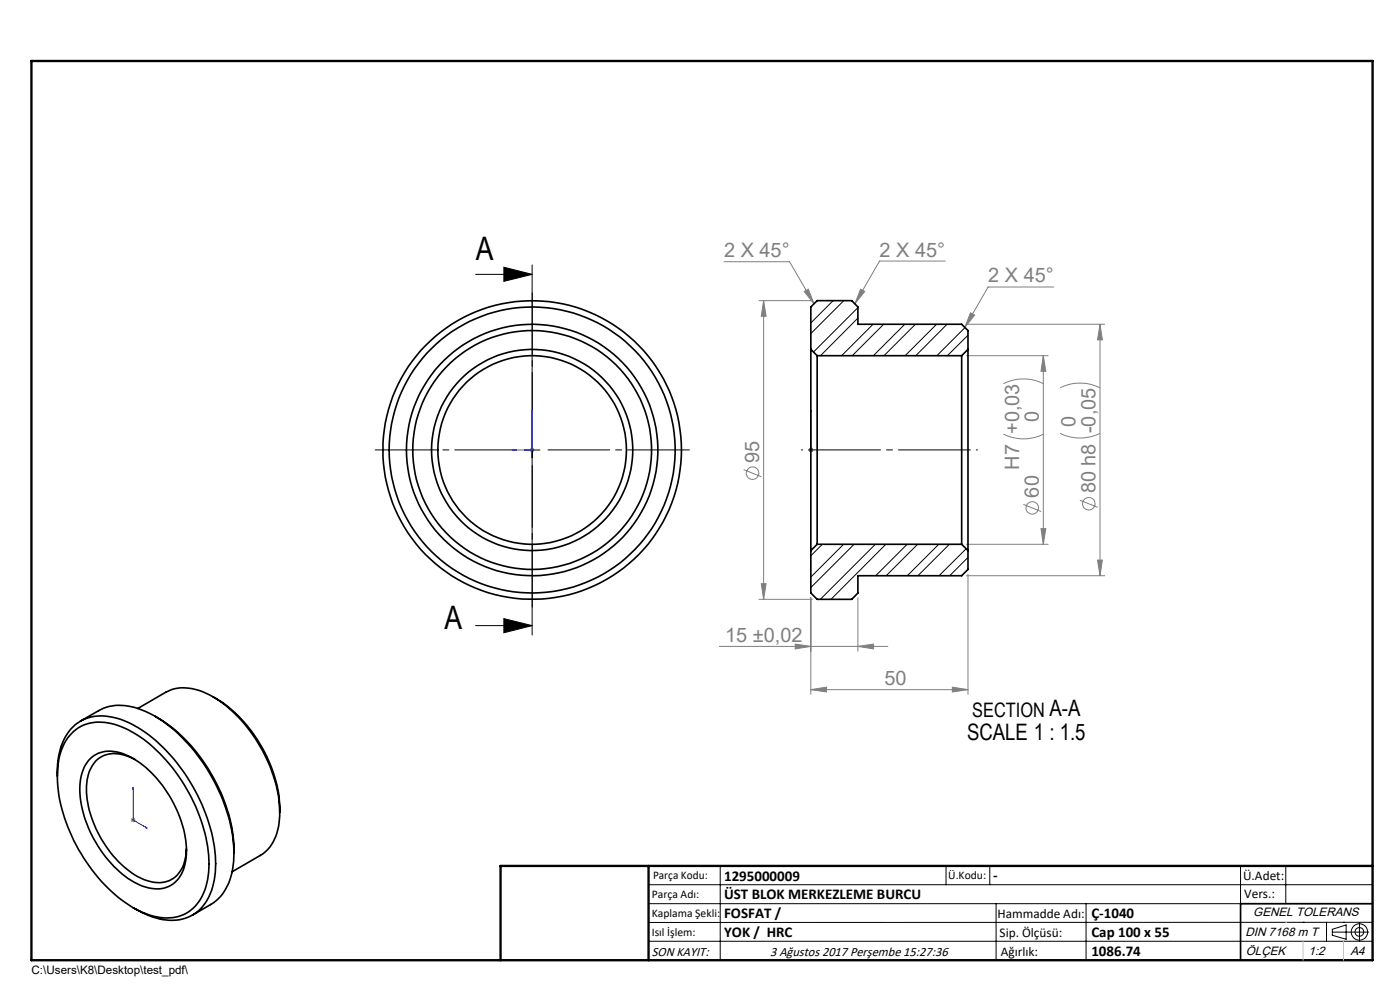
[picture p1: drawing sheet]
<svg xmlns="http://www.w3.org/2000/svg" width="297mm" height="210mm" viewBox="0 0 297 210" stroke-linecap="round" stroke-linejoin="round" font-family="sans-serif">
<g fill="none" stroke="#808080" stroke-width=".21">
<path d="M153.6 55.5h13.9l5.2 8.9M200.5 55.4h-13.9l-5.2 9M161 63.8h11.3M162 63.8v63.3M162 63.8l.5 3.3h-1zM170.6 61.8l.9-.5 1.2 3.1zM182.6 61.3l.8 .5-2 2.6zM205 75.5h17.4M205 68.8h29.4M205.9 66.3l.9 .5-2.1 2.7zM221.3 75.5v40M221.3 75.5l.6 3.3h-1.1z"/>
<path d="M223.6 60.9h-14l-4.9 8.6M233.4 68.8v53.3M233.4 68.8l.5 3.3h-1.1zM112.4 95.5h1M112.5 95.1l.7 .7M112.9 95v.9M113.2 95.1l-.7 .7M157.8 99.6l3.7 1.5M171.5 95.5h1M171.7 95.1l.7 .7M172 95v.9M172.4 95.1l-.7 .7"/>
<path d="M212.9 92.1a9.6 9.6 0 0 0 8.4 0M212.9 81.4a9.6 9.6 0 0 1 8.4 0M224.9 91.9a9.6 9.6 0 0 0 8.5 0M224.9 82.3a9.6 9.6 0 0 1 8.5 0M205 115.5h17.4M217.1 107l3.8 1.5M220.8 112.1h1.1l-.6 3.4zM229.1 106.1l3.8 1.5M232.8 118.8h1.1l-.5 3.3zM152.6 137.1h35.7M161 127.1h11.3M161.5 123.8h1l-.5 3.3z"/>
<path d="M168.7 136.6l3.3 .5-3.3 .5zM172 126.8v20.5M182 137.1l3.3-.5v1zM182 126.8v11.3M205 122.1h29.4M205.4 121.8v25.5M172 146.3l3.3-.5v1zM172 146.3h33.4M202 145.8l3.4 .5-3.4 .5zM27.7 173.9h1.1M27.9 173.6l.7 .7M28.3 173.5v.9"/>
<path d="M28.6 173.6l-.7 .7"/>
<circle cx="159.6" cy="100.4" r="1.32"/>
<circle cx="219" cy="107.7" r="1.32"/>
<circle cx="231" cy="106.9" r="1.32"/>
</g>
<g fill="none" stroke="#000" stroke-width=".21">
<path d="M100.9 58.2h12M106.9 56.7l6 1.5-6 1.5zM112.9 56.2v78.5M111.2 95.5h3.3M100.9 132.7h12M106.9 131.2l6 1.5-6 1.5zM137.6 187.7h153.6M137.6 191.7h153.6M137.6 199.7h153.6M152.8 183.7v20M200.7 183.7v4M210 183.7v4"/>
<path d="M211.3 191.7v12M230.4 191.7v12M263.2 183.7v20M272.8 183.7v8M276.4 195.6h.1M281.4 195.6v4.1M282.6 197.7h7.8M282.6 197.1l3-.9v3l-3-.8zM285 195.6h.1M288.4 195.8v3.8M291.2 195.6l-153.6 .1"/>
<circle cx="288.4" cy="197.7" r="1.74"/>
<circle cx="288.4" cy="197.7" r=".93"/>
</g>
<path d="M108.7 95.5l.4-.2v.3zM112.9 87l.1 .4h-.2zM112.9 87v8.5h-4.2M172 95.3v.3zM172 87v.4v-.4M172 95.5h.1M172 87v8.5M28.3 167v6.9l2.9 1.8M28.3 167v.4l-.1-.1zM30.9 175.4l.3 .3-.3-.1z" fill="none" stroke="#00f" stroke-width=".21"/>
<path d="M170 95.4h37.4" fill="none" stroke="#000" stroke-width=".21" stroke-dasharray="15.2 1.3 1.3 1.3" stroke-dashoffset="-1.5"/>
<path d="M109.6 95.4h-30M112.9 92.1v-30M112.9 98.8v30M116.2 95.4h30" fill="none" stroke="#000" stroke-width=".21" stroke-dasharray="15.2 1.3 1.3 1.3" stroke-dashoffset="2.1"/>
<path d="M106.2 203.7h185" fill="none" stroke="#000" stroke-width=".25"/>
<path d="M291.2 191.7h-28v12" fill="none" stroke="#000" stroke-width=".35"/>
<path d="M6.7 12.9h284.5v190.8h-284.5zM137.6 183.7v20M291.2 183.7h-185v20" fill="none" stroke="#000" stroke-width=".5"/>
<path d="M272.8 195.6h.1M276.4 199.7v4M285 199.7v4" fill="none" stroke="#c0c0c0" stroke-width=".21"/>
<path d="M106.9 56.7l6 1.5-6 1.5zM106.9 131.2l6 1.5-6 1.5z" fill="#000"/>
<g fill="#00f">
<path d="M108.7 95.5l.4 .1v-.3zM112.9 87l-.1 .4h.2z"/>
<path d="M30.9 175.4l.3 .3-.3-.1zM28.3 167v.4l-.1-.1z"/>
<path d="M172 95.3v.3zM172 87v.4zM172 95.3v.3zM172 87v.4z"/>
</g>
<g fill="#808080">
<path d="M202 145.8l3.4 .5-3.4 .5zM172 146.3l3.3-.5v1zM182 137.1l3.3-.5v1zM168.7 136.6l3.3 .5-3.3 .5z"/>
<path d="M170.6 61.8l.9-.5 1.2 3.1zM182.6 61.3l.8 .5-2 2.6zM205.9 66.3l.9 .5-2.1 2.7z"/>
<path d="M221.3 75.5l.6 3.3h-1.1zM220.8 112.1h1.1l-.6 3.4zM233.4 68.8l.5 3.3h-1.1zM232.8 118.8h1.1l-.5 3.3zM162 63.8l.5 3.3h-1zM161.5 123.8h1l-.5 3.3z"/>
</g>
<g fill="none" stroke="#000" stroke-width=".35">
<path d="M172 74.1v42.7M172 74.1v-9l1.4-1.3h7.3l1.3 1.3v3.7h22l1.4 1.3v4M172 74.1l1.4 1.4M173.4 75.5v40M173.4 75.5h30.6M204 75.5v40M205.4 74.1v42.7M205.4 74.1l-1.4 1.4M172 116.8v9l1.4 1.3h7.3l1.3-1.3v-3.7h22l1.4-1.3v-4M173.4 115.5l-1.4 1.3M173.4 115.5h30.6M204 115.5l1.4 1.3"/>
<path d="M15.2 155.5a9 9 0 0 1 9.9-1.6 29.5 29.5 0 0 1 14.4 13.4 30.4 30.4 0 0 1 4.7 18.4 10 10 0 0 1-5.2 8.3 11 11 0 0 1-9.4-.8 32.8 32.8 0 0 1-14.4-15.8 26.8 26.8 0 0 1-2.5-17.1 10 10 0 0 1 2.5-4.8zM17.1 153l3.9-2.3a11.3 11.3 0 0 1 10.7 .6 34.5 34.5 0 0 1 14.2 15.3 33 33 0 0 1 3.7 14.4M29.2 150.3l6-3.5a9.2 9.2 0 0 1 8.4 .2 28.9 28.9 0 0 1 13.3 14.8 26.5 26.5 0 0 1 2.4 10.5M32.8 151.9a35.1 35.1 0 0 1 15.4 19.9 27.6 27.6 0 0 1 1.4 9.2M45.2 147.8a29.6 29.6 0 0 1 13.7 19.5l.4 3.4v1.6M12.2 164.7a13.8 13.8 0 0 1 3.3-10.5 9.1 9.1 0 0 1 9.3-1.8 26.9 26.9 0 0 1 13.2 10 36.6 36.6 0 0 1 7.8 20.8 12.9 12.9 0 0 1-3.8 10.1 10 10 0 0 1-10.4 .9l-3.4-1.7M18.8 161.3a6.5 6.5 0 0 1 7.7-1.3 23.1 23.1 0 0 1 11.4 12.6 17.4 17.4 0 0 1 1 11.8 6 6 0 0 1-8 3.8 19.4 19.4 0 0 1-10-8.6 22.5 22.5 0 0 1-3.9-13.9 8.8 8.8 0 0 1 1.8-4.4zM28.6 161.1a7 7 0 0 0-7.9-.1 7.9 7.9 0 0 0-2.4 6.4 23.3 23.3 0 0 0 10.9 18.6 7.3 7.3 0 0 0 7.6 .3 7.3 7.3 0 0 0 2.7-6.3M59.3 172.3a10.3 10.3 0 0 1-3.7 8.9l-6.4 3.7M49.6 181a12.9 12.9 0 0 1-3.7 10.1l-5.1 3"/>
<circle cx="112.9" cy="95.5" r="21.3"/>
<circle cx="112.9" cy="95.5" r="20"/>
<circle cx="112.9" cy="95.5" r="25.3"/>
<circle cx="112.9" cy="95.5" r="30.3"/>
<circle cx="112.9" cy="95.5" r="26.7"/>
<circle cx="112.9" cy="95.5" r="31.7"/>
</g>
<g fill="none" stroke="#000" stroke-width=".21">
<path d="M176.7 63.8l-4.7 4.7M179 63.8l-7 7M182 65.3l-9.4 9.4M182 67.5l-7.9 8M185.2 68.8l-6.7 6.7M187.5 68.8l-6.7 6.7M191.9 68.8l-6.6 6.7M194.2 68.8l-6.7 6.7M198.7 68.8l-6.7 6.7M200.9 68.8l-6.6 6.7M204.7 69.5l-5.9 6M205.4 71.1l-4.4 4.4"/>
<path d="M174.4 115.5l-2.4 2.4M179 115.5l-7 6.9M181.2 115.5l-9.2 9.1M185.7 115.5l-11.7 11.6M187.9 115.5l-11.6 11.6M192.4 115.5l-6.6 6.6M194.7 115.5l-6.7 6.6M199.1 115.5l-6.6 6.6M201.4 115.5l-6.7 6.6M205 116.4l-5.8 5.7M205.4 118.2l-3.9 3.9"/>
</g>
<g font-size="6.9">
<text x="100.9" y="55.1">A</text>
<text x="94.3" y="133.5">A</text>
</g>
<text font-size="4.8" x="205.2" y="157">SCALE 1 : 1.5</text>
<g font-size="4.2" fill="#808080">
<text x="153.6" y="54.5">2 X 45°</text>
<text x="186.6" y="54.4">2 X 45°</text>
<text x="209.6" y="59.9">2 X 45°</text>
<text x="220.4" y="89.6" transform="rotate(-90 220.4 89.6)">0</text>
<text x="228.2" y="90.5" transform="rotate(-90 228.2 90.5)">0</text>
<text x="161.1" y="98.2" transform="rotate(-90 161.1 98.2)">95</text>
<text x="216.2" y="99.7" transform="rotate(-90 216.2 99.7)">H7 +0,03</text>
<text x="220.4" y="105.5" transform="rotate(-90 220.4 105.5)">60</text>
<text x="232.4" y="104.7" transform="rotate(-90 232.4 104.7)">80 h8 -0,05</text>
<text x="153.8" y="136.2">15 ±0,02</text>
<text x="187.6" y="145.3">50</text>
</g>
<text font-size="4.2" x="206.2" y="152">SECTION A-A</text>
<g font-size="3.2">
<text x="153.6" y="186.8">1295000009</text>
<text x="153.6" y="190.8">ÜST BLOK MERKEZLEME BURCU</text>
<text x="210.7" y="186.6">-</text>
<text x="153.6" y="194.8">FOSFAT /</text>
<text x="231.5" y="194.8">Ç-1040</text>
<text x="153.6" y="198.8">YOK / HRC</text>
<text x="231.5" y="198.7">Cap 100 x 55</text>
<text x="231.5" y="202.8">1086.74</text>
</g>
<g font-size="2.8">
<text x="263.7" y="186.7">Ü.Adet:</text>
<text x="263.9" y="190.5">Vers.:</text>
<text x="211.6" y="194.8">Hammadde Adı:</text>
<text x="138.3" y="202.8">SON KAYIT:</text>
<text x="163.4" y="202.8">3 Ağustos 2017 Perşembe 15:27:36</text>
<text x="212.1" y="198.7">Sip. Ölçüsü:</text>
<text x="212.3" y="202.7">Ağırlık:</text>
</g>
<g font-size="2.6">
<text x="265.9" y="194.4">GENEL TOLERANS</text>
<text x="264.2" y="198.5">DIN 7168 m T</text>
<text x="264.3" y="202.6">ÖLÇEK</text>
<text x="277.6" y="202.6">1:2</text>
<text x="286.5" y="202.6">A4</text>
</g>
<g font-size="2.5">
<text x="138.3" y="190.5">Parça Adı:</text>
<text x="138.5" y="186.5">Parça Kodu:</text>
<text x="201.2" y="186.5">Ü.Kodu:</text>
<text x="138.3" y="194.5">Kaplama Şekli:</text>
<text x="138.3" y="198.6">Isıl İşlem:</text>
<text x="6.7" y="206.7">C:\Users\K8\Desktop\test_pdf\</text>
</g>
</svg>
